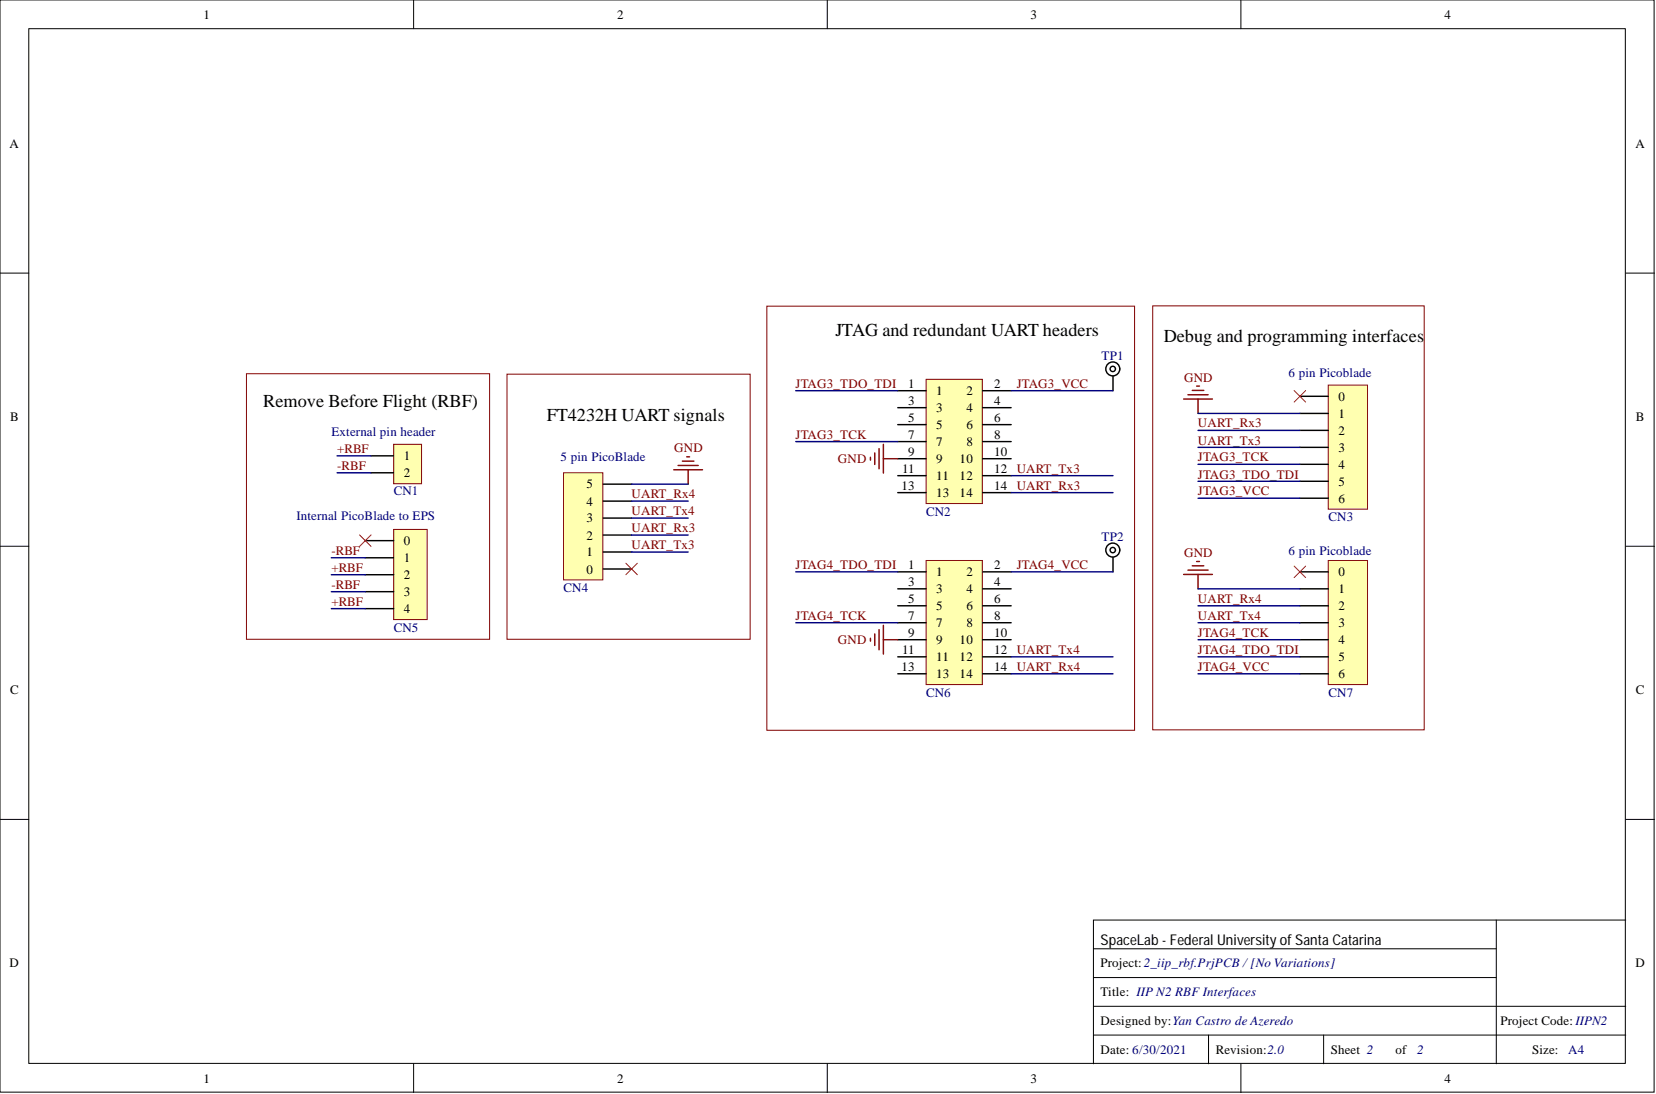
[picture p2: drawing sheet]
<svg xmlns="http://www.w3.org/2000/svg" width="292mm" height="193mm" viewBox="0 0 292 193" stroke-linecap="round" stroke-linejoin="round" font-family="sans-serif">
<g fill="#fff" stroke="#000" stroke-width=".18">
<path d="M0 0h291.8v192.6h-291.8z"/>
<path d="M5.1 5.1h281.6v182.5h-281.6z"/>
</g>
<g fill="none" stroke="#000" stroke-width=".18">
<path d="M73 0v5.1M145.9 0v5.1M218.9 0v5.1M0 48.2h5.1M286.8 48.2h5M0 96.4h5.1M286.8 96.4h5M0 144.5h5.1M286.8 144.5h5M192.9 167.4h71M192.9 177.5h93.9M192.9 172.4h71"/>
<path d="M263.9 162.3v25.3M286.8 162.3h-93.9v25.3M73 187.6v5.1M145.9 187.6v5.1M192.9 182.6h93.9M213.2 182.6v5M218.9 187.6v5.1M233.5 182.6v5"/>
</g>
<path d="M99.4 83.4h6.9v18.9h-6.9z" fill="#ffffb0" stroke="#800000" stroke-width=".18"/>
<path d="M106.4 97.4h5M106.4 94.4h5M106.4 91.4h5M106.4 88.4h5M106.4 85.4h5M106.4 100.4h5" fill="none" stroke="#000" stroke-width=".25"/>
<path d="M110.4 99.3l2 2.1M112.4 99.3l-2 2.1" fill="none" stroke="#f00" stroke-width=".18"/>
<path d="M135.3 54h64.8v74.8h-64.8zM203.3 54h47.9v74.7h-47.9zM89.4 66h42.9v46.8h-42.9z" fill="none" stroke="#800000" stroke-width=".18"/>
<path d="M163.4 66.9h9.9v21.9h-9.9z" fill="#ffffb0" stroke="#800000" stroke-width=".18"/>
<g fill="none" stroke="#000" stroke-width=".25">
<path d="M158.4 68.9h5M158.4 71.9h5M158.4 74.9h5M158.4 77.9h5M173.4 68.9h5M173.4 71.9h5M173.4 74.9h5M173.4 77.9h5M158.4 80.9h5M158.4 83.9h5M158.4 86.9h5M173.4 80.9h5"/>
<path d="M173.4 83.9h5M173.4 86.9h5"/>
</g>
<path d="M163.4 98.9h9.9v21.8h-9.9z" fill="#ffffb0" stroke="#800000" stroke-width=".18"/>
<g fill="none" stroke="#000" stroke-width=".25">
<path d="M158.4 100.9h5M158.4 103.9h5M158.4 106.9h5M158.4 109.8h5M158.4 112.8h5M158.4 115.9h5M158.4 118.8h5M173.4 100.9h5M173.4 103.9h5M173.4 106.9h5M173.4 109.8h5M173.4 112.8h5"/>
<path d="M173.4 115.9h5M173.4 118.8h5"/>
</g>
<path d="M154.3 79.9v2M155.1 79.1v3.6M155.8 78.4v5M153.5 80.7v.5M155.8 80.9h2.6M153.5 112.6v.5M154.3 111.8v2.1M155.1 111.1v3.5M155.8 110.3v5.1M155.8 112.8h2.6" fill="none" stroke="#800000" stroke-width=".25"/>
<path d="M234.3 67.9h6.9v21.9h-6.9z" fill="#ffffb0" stroke="#800000" stroke-width=".18"/>
<path d="M229.3 72.9h5M229.3 75.9h5M229.3 78.9h5M229.3 69.9h5M229.3 81.9h5M229.3 84.9h5M229.3 87.9h5" fill="none" stroke="#000" stroke-width=".25"/>
<path d="M228.3 68.9l2 2M230.3 68.9l-2 2" fill="none" stroke="#f00" stroke-width=".18"/>
<path d="M234.3 98.9h6.9v21.8h-6.9z" fill="#ffffb0" stroke="#800000" stroke-width=".18"/>
<g fill="none" stroke="#000" stroke-width=".25">
<path d="M196.3 66.4v2.5M196.3 98.3v2.6M229.3 103.9h5M229.3 106.9h5M229.3 109.8h5M229.3 112.8h5M229.3 115.9h5M229.3 118.8h5M229.3 100.9h5"/>
<circle cx="196.3" cy="65.1" r=".47"/>
<circle cx="196.3" cy="65.1" r="1.23"/>
<circle cx="196.3" cy="97" r=".47"/>
<circle cx="196.3" cy="97" r="1.23"/>
</g>
<path d="M228.3 99.9l2 2M230.3 99.9l-2 2" fill="none" stroke="#f00" stroke-width=".18"/>
<g fill="none" stroke="#800000" stroke-width=".25">
<path d="M208.8 70.4h5.1M209.5 69.6h3.6M210.3 68.9h2M211.1 68.1h.5M211.3 70.4v2.5M118.8 82.9h5.1M119.6 82.1h3.6M120.4 81.3h2M121.1 80.6h.5M121.4 82.9v2.5M210.3 99.8h2M211.1 99h.5"/>
<path d="M208.8 101.3h5.1M209.5 100.6h3.6M211.3 101.3v2.6"/>
</g>
<path d="M43.5 65.9h42.9v46.9h-42.9z" fill="none" stroke="#800000" stroke-width=".18"/>
<path d="M69.4 93.4h5.9v15.9h-5.9z" fill="#ffffb0" stroke="#800000" stroke-width=".18"/>
<path d="M64.4 98.4h5M64.4 95.4h5M64.4 101.4h5M64.4 104.4h5M64.4 107.4h5" fill="none" stroke="#000" stroke-width=".25"/>
<path d="M63.4 94.4l2 2M65.4 94.4l-2 2" fill="none" stroke="#f00" stroke-width=".18"/>
<path d="M69.4 78.4h5v6.9h-5z" fill="#ffffb0" stroke="#800000" stroke-width=".18"/>
<path d="M65.4 80.4h4M65.4 83.4h4" fill="none" stroke="#000" stroke-width=".25"/>
<g fill="none" stroke="#000080" stroke-width=".25">
<path d="M140.4 68.9h18M140.4 77.9h18M178.4 68.9h17.9M211.3 72.9h18M211.3 75.9h18M211.3 78.9h18M58.4 98.4h6M59.5 80.4h5.9M59.5 83.4h5.9M111.4 85.4h10M111.4 88.4h10M111.4 91.4h10"/>
<path d="M111.4 94.4h10M111.4 97.4h10M178.4 83.9h17.9M178.4 86.9h17.9M211.3 81.9h18M211.3 84.9h18M211.3 87.9h18M58.4 101.4h6M58.4 104.4h6M58.4 107.4h6M140.4 100.9h18M140.4 109.8h18"/>
<path d="M178.4 100.9h17.9M178.4 118.8h17.9M178.4 115.9h17.9M211.3 109.8h18M211.3 118.8h18M211.3 115.9h18M211.3 103.9h18M211.3 106.9h18M211.3 112.8h18"/>
</g>
<g font-size="3.2">
<text x="147.4" y="59.2">JTAG and redundant UART headers</text>
<text x="205.3" y="60.3">Debug and programming interfaces</text>
<text x="46.4" y="71.8">Remove Before Flight (RBF)</text>
<text x="96.4" y="74.2">FT4232H UART signals</text>
</g>
<text font-size="2.6" x="194.1" y="166.8">SpaceLab - Federal University of Santa Catarina</text>
<g font-size="2.3">
<text x="35.9" y="3.3">1</text>
<text x="108.9" y="3.3">2</text>
<text x="181.8" y="3.3">3</text>
<text x="254.8" y="3.3">4</text>
<text x="1.7" y="26.1">A</text>
<text x="288.5" y="26.1">A</text>
<text x="160.2" y="68.5">1</text>
<text x="160.2" y="71.4">3</text>
<text x="165.1" y="69.7">1</text>
<text x="170.5" y="69.7">2</text>
<text x="175.4" y="71.4">4</text>
<text x="175.4" y="68.5">2</text>
<text x="236.1" y="70.7">0</text>
<text x="1.8" y="74.3">B</text>
<text x="160.2" y="74.4">5</text>
<text x="160.2" y="77.4">7</text>
<text x="165.1" y="72.7">3</text>
<text x="165.1" y="75.6">5</text>
<text x="170.5" y="75.6">6</text>
<text x="170.5" y="72.7">4</text>
<text x="175.4" y="77.4">8</text>
<text x="175.4" y="74.4">6</text>
<text x="236.1" y="73.7">1</text>
<text x="236.1" y="76.7">2</text>
<text x="288.5" y="74.3">B</text>
<text x="71.2" y="81.1">1</text>
<text x="159.1" y="83.4">11</text>
<text x="160.2" y="80.4">9</text>
<text x="165.1" y="78.7">7</text>
<text x="165.1" y="81.6">9</text>
<text x="169.3" y="81.6">10</text>
<text x="170.5" y="78.7">8</text>
<text x="175.4" y="80.4">10</text>
<text x="175.4" y="83.4">12</text>
<text x="236.1" y="79.7">3</text>
<text x="236.1" y="82.7">4</text>
<text x="71.2" y="84.2">2</text>
<text x="103.5" y="89.2">4</text>
<text x="103.5" y="86.1">5</text>
<text x="159" y="86.4">13</text>
<text x="165.1" y="84.7">11</text>
<text x="165.1" y="87.6">13</text>
<text x="169.3" y="84.7">12</text>
<text x="169.3" y="87.6">14</text>
<text x="175.4" y="86.4">14</text>
<text x="236.1" y="85.7">5</text>
<text x="236.1" y="88.7">6</text>
<text x="103.5" y="95.2">2</text>
<text x="103.5" y="92.1">3</text>
<text x="71.2" y="99.1">1</text>
<text x="71.2" y="96.2">0</text>
<text x="103.5" y="98.1">1</text>
<text x="103.5" y="101.2">0</text>
<text x="160.2" y="100.4">1</text>
<text x="165.1" y="101.7">1</text>
<text x="170.5" y="101.7">2</text>
<text x="175.4" y="100.4">2</text>
<text x="236.1" y="101.7">0</text>
<text x="71.2" y="102.1">2</text>
<text x="71.2" y="105.1">3</text>
<text x="160.2" y="103.4">3</text>
<text x="160.2" y="106.3">5</text>
<text x="165.1" y="104.6">3</text>
<text x="165.1" y="107.6">5</text>
<text x="170.5" y="107.6">6</text>
<text x="170.5" y="104.6">4</text>
<text x="175.4" y="106.3">6</text>
<text x="175.4" y="103.4">4</text>
<text x="236.1" y="104.6">1</text>
<text x="236.1" y="107.6">2</text>
<text x="71.2" y="108.1">4</text>
<text x="160.2" y="109.4">7</text>
<text x="160.2" y="112.3">9</text>
<text x="165.1" y="110.6">7</text>
<text x="165.1" y="113.6">9</text>
<text x="169.3" y="113.6">10</text>
<text x="170.5" y="110.6">8</text>
<text x="175.4" y="112.3">10</text>
<text x="175.4" y="109.4">8</text>
<text x="236.1" y="110.6">3</text>
<text x="236.1" y="113.6">4</text>
<text x="159" y="118.3">13</text>
<text x="159.1" y="115.4">11</text>
<text x="165.1" y="116.6">11</text>
<text x="165.1" y="119.6">13</text>
<text x="169.3" y="116.6">12</text>
<text x="169.3" y="119.6">14</text>
<text x="175.4" y="115.4">12</text>
<text x="175.4" y="118.3">14</text>
<text x="236.1" y="116.6">5</text>
<text x="236.1" y="119.6">6</text>
<text x="1.8" y="122.5">C</text>
<text x="288.5" y="122.5">C</text>
<text x="1.7" y="170.7">D</text>
<text x="194.1" y="170.7">Project:2_iip_rbf.PrjPCB /[No Variations]</text>
<text x="288.5" y="170.7">D</text>
<text x="194.1" y="175.7">Title: IIP N2 RBF Interfaces</text>
<text x="194.1" y="185.9">Date: 6/30/2021</text>
<text x="194.1" y="180.8">Designed by:Yan Castro de Azeredo</text>
<text x="214.4" y="185.9">Revision:2.0</text>
<text x="234.7" y="185.9">Sheet 2</text>
<text x="246.2" y="185.9">of</text>
<text x="264.7" y="180.8">Project Code: IIPN2</text>
<text x="270.3" y="185.9">Size:</text>
<text x="35.9" y="190.9">1</text>
<text x="108.9" y="190.9">2</text>
<text x="181.8" y="190.9">3</text>
<text x="254.8" y="190.9">4</text>
</g>
<g font-size="2.3" fill="#000080">
<text x="194.3" y="63.5">TP1</text>
<text x="227.3" y="66.4">6 pin Picoblade</text>
<text x="58.5" y="76.9">External pin header</text>
<text x="98.9" y="81.4">5 pin PicoBlade</text>
<text x="69.4" y="87.4">CN1</text>
<text x="52.3" y="91.7">Internal PicoBlade to EPS</text>
<text x="163.3" y="90.9">CN2</text>
<text x="194.3" y="95.3">TP2</text>
<text x="234.3" y="92">CN3</text>
<text x="227.3" y="97.9">6 pin Picoblade</text>
<text x="99.4" y="104.4">CN4</text>
<text x="69.4" y="111.4">CN5</text>
<text x="163.3" y="122.9">CN6</text>
<text x="234.3" y="122.9">CN7</text>
<text x="250" y="185.9">2</text>
<text x="276.6" y="185.9">A4</text>
</g>
<g font-size="2.3" fill="#800000">
<text x="140.3" y="68.5">JTAG3_TDO_TDI</text>
<text x="179.3" y="68.5">JTAG3_VCC</text>
<text x="208.9" y="67.4">GND</text>
<text x="140.3" y="77.4">JTAG3_TCK</text>
<text x="211.3" y="75.4">UART_Rx3</text>
<text x="59.5" y="79.9">+RBF</text>
<text x="59.5" y="82.9">-RBF</text>
<text x="118.9" y="79.8">GND</text>
<text x="147.8" y="81.6">GND</text>
<text x="179.3" y="83.4">UART_Tx3</text>
<text x="211.3" y="81.4">JTAG3_TCK</text>
<text x="211.3" y="78.4">UART_Tx3</text>
<text x="111.4" y="87.9">UART_Rx4</text>
<text x="179.3" y="86.4">UART_Rx3</text>
<text x="211.3" y="87.4">JTAG3_VCC</text>
<text x="211.3" y="84.4">JTAG3_TDO_TDI</text>
<text x="111.4" y="93.9">UART_Rx3</text>
<text x="111.4" y="90.9">UART_Tx4</text>
<text x="58.5" y="97.9">-RBF</text>
<text x="58.5" y="100.8">+RBF</text>
<text x="111.4" y="96.9">UART_Tx3</text>
<text x="140.3" y="100.4">JTAG4_TDO_TDI</text>
<text x="179.3" y="100.4">JTAG4_VCC</text>
<text x="208.9" y="98.3">GND</text>
<text x="58.5" y="103.9">-RBF</text>
<text x="58.5" y="106.8">+RBF</text>
<text x="211.3" y="106.3">UART_Rx4</text>
<text x="140.3" y="109.4">JTAG4_TCK</text>
<text x="147.8" y="113.6">GND</text>
<text x="211.3" y="112.3">JTAG4_TCK</text>
<text x="211.3" y="109.4">UART_Tx4</text>
<text x="179.3" y="118.3">UART_Rx4</text>
<text x="179.3" y="115.4">UART_Tx4</text>
<text x="211.3" y="118.3">JTAG4_VCC</text>
<text x="211.3" y="115.4">JTAG4_TDO_TDI</text>
</g>
</svg>
